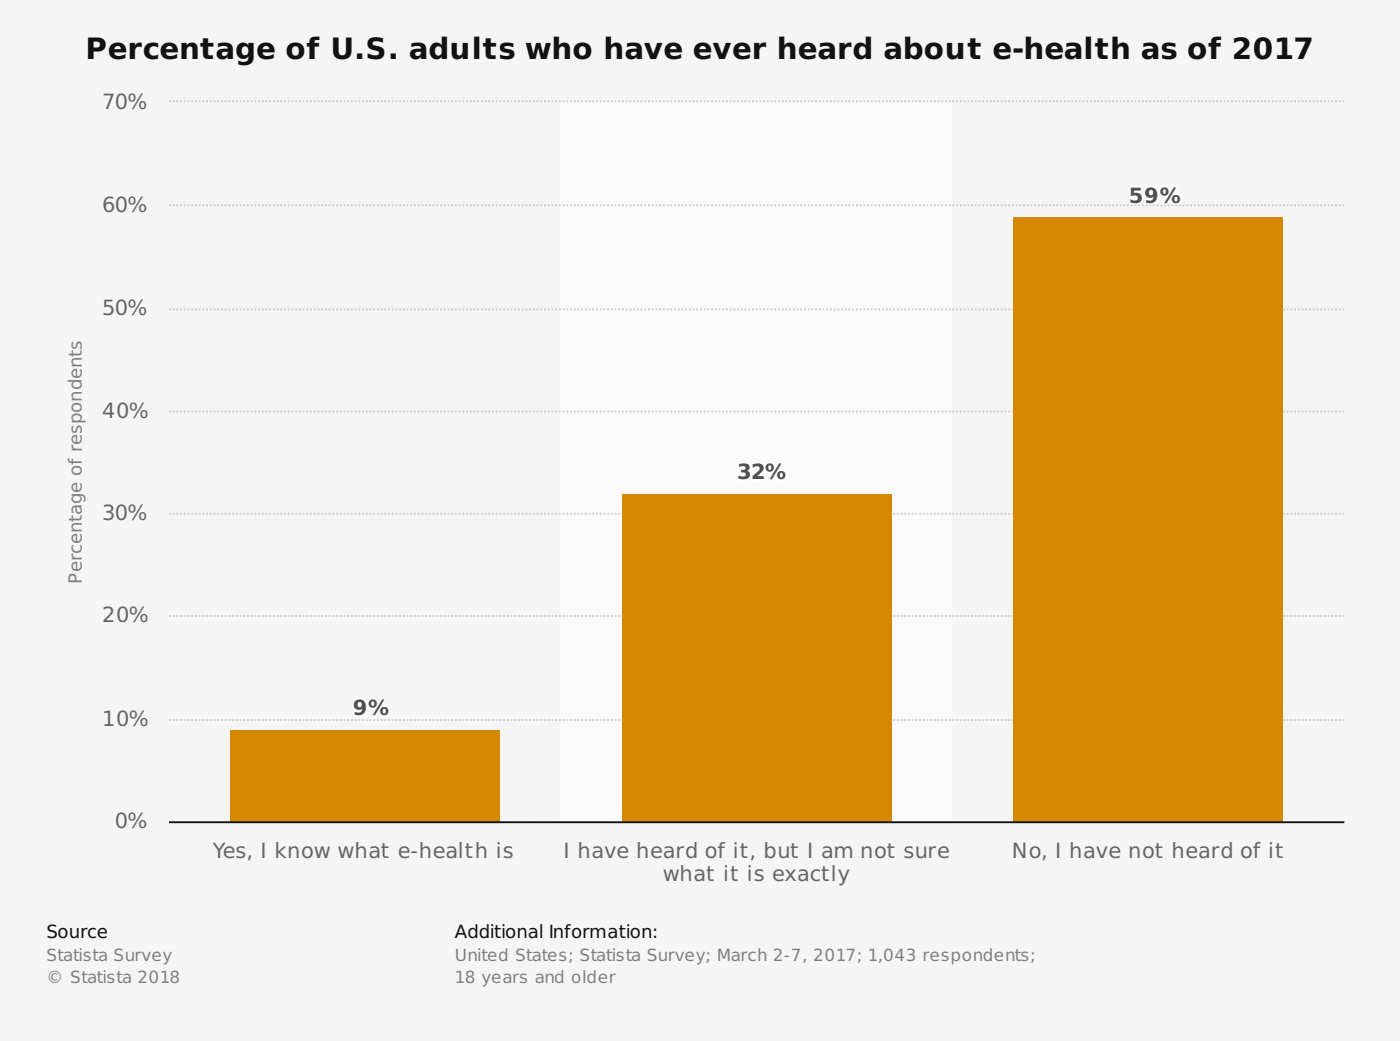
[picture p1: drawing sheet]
<svg xmlns="http://www.w3.org/2000/svg" width="353mm" height="262mm" viewBox="0 0 353 262" stroke-linecap="round" stroke-linejoin="round" font-family="sans-serif">
<path d="M0 0h352.8v262h-352.8z" fill="#f5f5f5"/>
<path d="M141.1 25.7h98.7v181.1h-98.7z" fill="#fafafa"/>
<path d="M42.6 25.5h296.1M42.6 51.7h296.1M42.6 77.9h296.1M42.6 103.6h296.1M42.6 129.4h296.1M42.6 155.1h296.1M42.6 181.3h296.1M42.6 207h296.1" fill="none" stroke="#cdcdcd" stroke-width=".47" stroke-dasharray=".5 .5" stroke-linecap="butt"/>
<g fill="#d38800">
<path d="M58 183.9h67.9v23h-67.9z"/>
<path d="M156.7 124.5h67.9v82.4h-67.9z"/>
<path d="M255.5 54.7h67.8v152.2h-67.8z"/>
</g>
<g fill="none" stroke="#fff" stroke-width=".94">
<path d="M285 47.1h2.5v.8h-1.7v.6a1.4 1.4 0 0 1 2 1.2 1.4 1.4 0 0 1-1.9 1.4l-1-.3v-.8l.2 .1a.91 .91 0 0 0 1.1 .3 .91 .91 0 0 0 .5-1 1.46 1.46 0 0 0-1.7-.1zM289 47.4a1.63 1.63 0 0 1 1.9-.1 1.63 1.63 0 0 1 .8 1.7 1.96 1.96 0 0 1-2.8 1.9v-.7a1.18 1.18 0 0 0 1.8-.8 1.32 1.32 0 0 1-1.8-.1 1.32 1.32 0 0 1 .1-1.9zM293.1 47.7a.56 .56 0 0 1 .8 .3 .56 .56 0 0 1-.3 .7 .61 .61 0 0 1-.6-.4 .61 .61 0 0 1 .1-.6zM295.8 47.1h.6l-2.4 4h-.6zM296 49.6a.56 .56 0 0 1 .8 .3 .56 .56 0 0 1-.3 .7 .6 .6 0 0 1-.6-.4 .6 .6 0 0 1 .1-.6zM186.3 116.9l.6-.1a1.56 1.56 0 0 1 2 1l-.2 .5-.5 .3a1.1 1.1 0 0 1 .8 1.4 1.1 1.1 0 0 1-1.3 .8l-1.6-.2v-.8l.6 .2a.78 .78 0 0 0 .9 .1 .78 .78 0 0 0 .3-.8l-1.1-.3v-.6h.4a.54 .54 0 0 0 .7-.6 .54 .54 0 0 0-.8-.3l-.8 .2zM189.7 117l.4-.1a1.54 1.54 0 0 1 2.4 1.2l-.4 .7-1.3 1.2h1.7v.7h-2.8v-.7l1.4-1.3a.75 .75 0 0 0 .2-1.1 .75 .75 0 0 0-1.2 0l-.4 .3zM193.7 117.4a.56 .56 0 0 1 .8 .3 .56 .56 0 0 1-.3 .7 .61 .61 0 0 1-.6-.4 .61 .61 0 0 1 .1-.6zM196.4 116.8h.5l-2.4 4h-.5zM196.6 119.3a.56 .56 0 0 1 .8 .3 .56 .56 0 0 1-.3 .7 .6 .6 0 0 1-.6-.4 .6 .6 0 0 1 .1-.6zM89.6 176.6a1.63 1.63 0 0 1 1.9-.2 1.63 1.63 0 0 1 .7 1.8 1.96 1.96 0 0 1-2.8 1.8v-.7a1.18 1.18 0 0 0 1.9-.7 1.32 1.32 0 0 1-1.8-.2 1.32 1.32 0 0 1 .1-1.8zM93.7 176.8a.56 .56 0 0 1 .7 .3 .56 .56 0 0 1-.3 .7 .61 .61 0 0 1-.5-.3 .61 .61 0 0 1 .1-.7z"/>
<path d="M96.3 176.2h.6l-2.4 4h-.6zM96.6 178.7a.56 .56 0 0 1 .7 .3 .56 .56 0 0 1-.3 .7 .6 .6 0 0 1-.5-.3 .6 .6 0 0 1 .1-.7z"/>
<circle cx="290.1" cy="48.4" r=".63"/>
<circle cx="293.4" cy="48.1" r="1.06"/>
<circle cx="296.3" cy="50" r="1.06"/>
<circle cx="194" cy="117.8" r="1.06"/>
<circle cx="196.9" cy="119.7" r="1.06"/>
<circle cx="90.7" cy="177.6" r=".63"/>
<circle cx="94" cy="177.3" r="1.06"/>
<circle cx="96.9" cy="179.2" r="1.06"/>
</g>
<path d="M42.6 207h296.1" fill="none" stroke="#121212" stroke-width=".47"/>
<text font-size="7.4" fill="#121212" x="21.5" y="15">Percentage of U.S. adults who have ever heard about e-health as of 2017</text>
<g font-size="5.3" fill="#666">
<text x="25.8" y="27.5">70%</text>
<text x="25.8" y="53.3">60%</text>
<text x="25.8" y="79.4">50%</text>
<text x="25.8" y="105.1">40%</text>
<text x="25.8" y="130.9">30%</text>
<text x="25.8" y="156.6">20%</text>
<text x="25.8" y="182.7">10%</text>
<text x="28.9" y="208.5">0%</text>
<text x="53.7" y="216.2">Yes, I know what e-health is</text>
<text x="142" y="216.2">I have heard of it, but I am not sure</text>
<text x="167" y="221.8">what it is exactly</text>
<text x="255" y="216.2">No, I have not heard of it</text>
</g>
<g font-size="5.3" fill="#fff">
<text x="284.5" y="51">59%</text>
<text x="185.7" y="120.7">32%</text>
<text x="88.9" y="180.1">9%</text>
</g>
<text font-size="4.6" fill="#808080" x="20.6" y="147" transform="rotate(-90 20.6 147)">Percentage of respondents</text>
<g font-size="4.6" fill="#121212">
<text x="11.7" y="236.3">Source</text>
<text x="114.6" y="236.3">Additional Information:</text>
</g>
<g font-size="4.2" fill="#808080">
<text x="11.7" y="241.9">Statista Survey</text>
<text x="114.6" y="241.9">United States; Statista Survey; March 2-7, 2017; 1,043 respondents;</text>
<text x="11.7" y="247.5">© Statista 2018</text>
<text x="114.6" y="247.5">18 years and older</text>
</g>
</svg>
